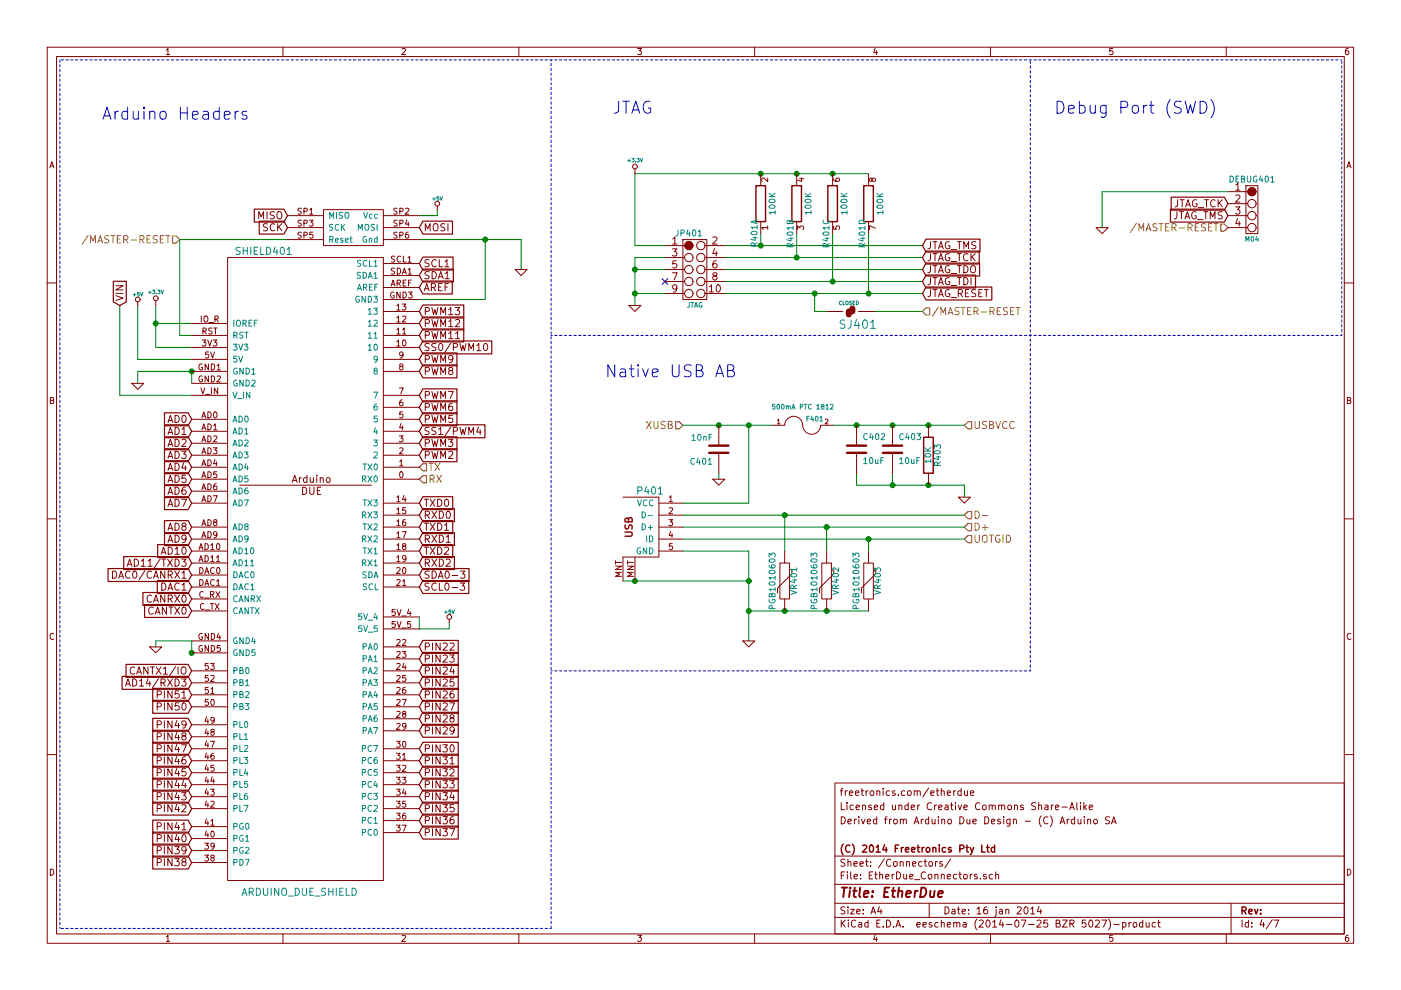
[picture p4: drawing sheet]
EESchema Schematic File Version 2
LIBS:freetronics_kicad_sch_lib
LIBS:power
LIBS:device
LIBS:transistors
LIBS:conn
LIBS:linear
LIBS:regul
LIBS:74xx
LIBS:cmos4000
LIBS:adc-dac
LIBS:memory
LIBS:xilinx
LIBS:special
LIBS:microcontrollers
LIBS:dsp
LIBS:microchip
LIBS:analog_switches
LIBS:motorola
LIBS:texas
LIBS:intel
LIBS:audio
LIBS:interface
LIBS:digital-audio
LIBS:philips
LIBS:display
LIBS:cypress
LIBS:siliconi
LIBS:opto
LIBS:atmel
LIBS:contrib
LIBS:valves
LIBS:EtherDue-cache
EELAYER 24 0
EELAYER END
$Descr A4 11693 8268
encoding utf-8
Sheet 4 7
Title "EtherDue"
Date "16 jan 2014"
Rev ""
Comp "(C) 2014 Freetronics Pty Ltd"
Comment1 ""
Comment2 "Derived from Arduino Due Design - (C) Arduino SA"
Comment3 "Licensed under Creative Commons Share-Alike"
Comment4 "freetronics.com/etherdue"
$EndDescr
Wire Notes Line
	4600 5600 8600 5600
Wire Notes Line
	8600 5600 8600 500 
Wire Wire Line
	10250 1600 9200 1600
Wire Wire Line
	9200 1600 9200 1900
Connection ~ 6900 5100
Wire Wire Line
	7250 5100 6250 5100
Connection ~ 6250 5100
Connection ~ 6900 4400
Wire Wire Line
	6900 4600 6900 4400
Connection ~ 5300 4850
Connection ~ 6250 4850
Wire Wire Line
	5200 4850 6250 4850
Wire Wire Line
	6250 5350 6250 4600
Wire Wire Line
	6250 4600 5700 4600
Wire Wire Line
	8050 4300 5700 4300
Connection ~ 7450 4050
Wire Wire Line
	7150 3950 7150 4050
Wire Wire Line
	7150 4050 8050 4050
Wire Wire Line
	8050 4050 8050 4150
Connection ~ 7450 3550
Connection ~ 6000 3550
Connection ~ 6250 3550
Connection ~ 5300 2250
Wire Wire Line
	5300 2250 5550 2250
Connection ~ 6950 1450
Wire Wire Line
	7250 1450 5300 1450
Connection ~ 6350 1450
Connection ~ 6800 2450
Wire Wire Line
	6800 2600 6800 2450
Connection ~ 6950 2350
Wire Wire Line
	6950 1950 6950 2350
Connection ~ 6350 2050
Wire Wire Line
	6350 1950 6350 2050
Wire Wire Line
	2400 2000 1500 2000
Wire Wire Line
	3650 1750 3650 1800
Wire Wire Line
	3650 1800 3500 1800
Wire Wire Line
	4050 2000 4050 2500
Wire Wire Line
	4050 2500 3500 2500
Wire Wire Line
	3500 5150 3500 5250
Wire Wire Line
	1600 5450 1600 5350
Wire Wire Line
	1600 3200 1600 3100
Wire Wire Line
	1150 2550 1150 3000
Wire Wire Line
	1150 3000 1600 3000
Wire Wire Line
	1600 2700 1300 2700
Wire Wire Line
	1600 2800 1500 2800
Wire Wire Line
	1600 2900 1300 2900
Wire Wire Line
	1300 2900 1300 2550
Connection ~ 1300 2700
Wire Wire Line
	1600 3300 1000 3300
Wire Wire Line
	1000 3300 1000 2550
Wire Wire Line
	1600 3100 1150 3100
Wire Wire Line
	1600 5350 1300 5350
Wire Wire Line
	1300 5350 1300 5400
Wire Wire Line
	3750 5200 3750 5250
Wire Wire Line
	3750 5250 3500 5250
Wire Wire Line
	3500 2000 4350 2000
Wire Wire Line
	4350 2000 4350 2250
Connection ~ 4050 2000
Wire Wire Line
	1500 2800 1500 2000
Wire Wire Line
	6050 2050 7700 2050
Wire Wire Line
	6050 2150 7700 2150
Wire Wire Line
	6050 2250 7700 2250
Wire Wire Line
	6050 2350 7700 2350
Wire Wire Line
	6050 2450 7700 2450
Wire Wire Line
	6650 1950 6650 2150
Connection ~ 6650 2150
Connection ~ 7250 2450
Wire Wire Line
	7700 2600 7300 2600
Wire Wire Line
	7250 2450 7250 1950
Connection ~ 6650 1450
Wire Wire Line
	5550 2050 5300 2050
Wire Wire Line
	5300 2050 5300 1450
Wire Wire Line
	5300 2550 5300 2150
Wire Wire Line
	5300 2150 5550 2150
Wire Wire Line
	5550 2450 5300 2450
Connection ~ 5300 2450
Wire Wire Line
	5700 4200 6250 4200
Wire Wire Line
	6250 4200 6250 3550
Wire Wire Line
	6000 3950 6000 4000
Connection ~ 7150 3550
Wire Wire Line
	6950 3550 8050 3550
Connection ~ 7750 3550
Wire Wire Line
	7450 4050 7450 3950
Connection ~ 7750 4050
Wire Wire Line
	5700 3550 6450 3550
Wire Wire Line
	8050 4400 5700 4400
Wire Wire Line
	8050 4500 5700 4500
Wire Wire Line
	6550 4600 6550 4300
Connection ~ 6550 4300
Wire Wire Line
	7250 4600 7250 4500
Connection ~ 7250 4500
Connection ~ 6550 5100
Wire Notes Line
	4600 500  4600 7750
Wire Notes Line
	500  7750 500  500 
Wire Notes Line
	4600 7750 500  7750
Wire Notes Line
	4600 2800 11200 2800
Wire Notes Line
	11200 2800 11200 500 
Wire Notes Line
	11200 500  500  500 
Connection ~ 1600 3100
Connection ~ 1600 5450
$Comp
L GND #PWR035
U 1 1
P 9200 1900
F 0 "#PWR035" H 9200 1900 30  0001 C CNN
F 1 "GND" H 9200 1830 30  0001 C CNN
F 2 "" H 9200 1900 60  0001 C CNN
F 3 "" H 9200 1900 60  0001 C CNN
	1    9200 1900
	1    0    0    -1  
$EndComp
Text HLabel 10250 1900 0    60   Input ~ 0
/MASTER-RESET
Text GLabel 10250 1800 0    60   Input ~ 0
JTAG_TMS
Text GLabel 10250 1700 0    60   Input ~ 0
JTAG_TCK
$Comp
L M04 DEBUG401
U 1 1
P 10550 1600
F 0 "DEBUG401" H 10450 1700 50  0000 C CNN
F 1 "M04" H 10450 1200 40  0000 C CNN
F 2 "" H 10550 1600 60  0001 C CNN
F 3 "" H 10550 1600 60  0001 C CNN
	1    10550 1600
	1    0    0    -1  
$EndComp
Text Notes 8800 950  0    100  ~ 0
Debug Port (SWD)\n
Text GLabel 3500 2400 2    60   Input ~ 0
AREF
Text HLabel 3500 4000 2    60   Input ~ 0
RX
Text HLabel 3500 3900 2    60   Input ~ 0
TX
NoConn ~ 5550 2350
$Comp
L VR VR403
U 1 1
P 7250 4850
F 0 "VR403" V 7330 4850 50  0000 C CNN
F 1 "PGB1010603" V 7150 4850 50  0000 C CNN
F 2 "" H 7250 4850 60  0001 C CNN
F 3 "" H 7250 4850 60  0001 C CNN
	1    7250 4850
	1    0    0    -1  
$EndComp
$Comp
L VR VR402
U 1 1
P 6900 4850
F 0 "VR402" V 6980 4850 50  0000 C CNN
F 1 "PGB1010603" V 6800 4850 50  0000 C CNN
F 2 "" H 6900 4850 60  0001 C CNN
F 3 "" H 6900 4850 60  0001 C CNN
	1    6900 4850
	1    0    0    -1  
$EndComp
$Comp
L VR VR401
U 1 1
P 6550 4850
F 0 "VR401" V 6630 4850 50  0000 C CNN
F 1 "PGB1010603" V 6450 4850 50  0000 C CNN
F 2 "" H 6550 4850 60  0001 C CNN
F 3 "" H 6550 4850 60  0001 C CNN
	1    6550 4850
	1    0    0    -1  
$EndComp
$Comp
L GND #PWR036
U 1 1
P 6250 5350
F 0 "#PWR036" H 6250 5350 30  0001 C CNN
F 1 "GND" H 6250 5280 30  0001 C CNN
F 2 "" H 6250 5350 60  0001 C CNN
F 3 "" H 6250 5350 60  0001 C CNN
	1    6250 5350
	1    0    0    -1  
$EndComp
Text HLabel 8050 4500 2    60   Input ~ 0
UOTGID
Text HLabel 8050 4400 2    60   Input ~ 0
D+
Text HLabel 8050 4300 2    60   Input ~ 0
D-
$Comp
L GND #PWR037
U 1 1
P 8050 4150
F 0 "#PWR037" H 8050 4150 30  0001 C CNN
F 1 "GND" H 8050 4080 30  0001 C CNN
F 2 "" H 8050 4150 60  0001 C CNN
F 3 "" H 8050 4150 60  0001 C CNN
	1    8050 4150
	1    0    0    -1  
$EndComp
Text HLabel 8050 3550 2    60   Input ~ 0
USBVCC
$Comp
L R R403
U 1 1
P 7750 3800
F 0 "R403" V 7830 3800 50  0000 C CNN
F 1 "10K" V 7750 3800 50  0000 C CNN
F 2 "" H 7750 3800 60  0001 C CNN
F 3 "" H 7750 3800 60  0001 C CNN
	1    7750 3800
	1    0    0    -1  
$EndComp
$Comp
L C C403
U 1 1
P 7450 3750
F 0 "C403" H 7500 3850 50  0000 L CNN
F 1 "10uF" H 7500 3650 50  0000 L CNN
F 2 "" H 7450 3750 60  0001 C CNN
F 3 "" H 7450 3750 60  0001 C CNN
	1    7450 3750
	1    0    0    -1  
$EndComp
$Comp
L C C402
U 1 1
P 7150 3750
F 0 "C402" H 7200 3850 50  0000 L CNN
F 1 "10uF" H 7200 3650 50  0000 L CNN
F 2 "" H 7150 3750 60  0001 C CNN
F 3 "" H 7150 3750 60  0001 C CNN
	1    7150 3750
	1    0    0    -1  
$EndComp
$Comp
L FUSE F401
U 1 1
P 6700 3550
F 0 "F401" H 6800 3600 40  0000 C CNN
F 1 "500mA PTC 1812" H 6700 3700 40  0000 C CNN
F 2 "" H 6700 3550 60  0001 C CNN
F 3 "" H 6700 3550 60  0001 C CNN
	1    6700 3550
	1    0    0    -1  
$EndComp
$Comp
L GND #PWR038
U 1 1
P 6000 4000
F 0 "#PWR038" H 6000 4000 30  0001 C CNN
F 1 "GND" H 6000 3930 30  0001 C CNN
F 2 "" H 6000 4000 60  0001 C CNN
F 3 "" H 6000 4000 60  0001 C CNN
	1    6000 4000
	1    0    0    -1  
$EndComp
$Comp
L C C401
U 1 1
P 6000 3750
F 0 "C401" H 6050 3850 50  0000 L CNN
F 1 "10nF" H 6050 3650 50  0000 L CNN
F 2 "" H 6000 3750 60  0001 C CNN
F 3 "" H 6000 3750 60  0001 C CNN
	1    6000 3750
	-1   0    0    1   
$EndComp
Text HLabel 5700 3550 0    60   Input ~ 0
XUSB
Text Notes 6150 3150 2    100  ~ 0
Native USB AB
$Comp
L USB_5PIN_SHELL P401
U 1 1
P 5500 4350
F 0 "P401" H 5425 4600 60  0000 C CNN
F 1 "USB_5PIN_SHELL" H 5700 4000 60  0001 C CNN
F 2 "" H 5500 4350 60  0001 C CNN
F 3 "" H 5500 4350 60  0001 C CNN
	1    5500 4350
	1    0    0    -1  
$EndComp
$Comp
L GND #PWR039
U 1 1
P 5300 2550
F 0 "#PWR039" H 5300 2550 30  0001 C CNN
F 1 "GND" H 5300 2480 30  0001 C CNN
F 2 "" H 5300 2550 60  0001 C CNN
F 3 "" H 5300 2550 60  0001 C CNN
	1    5300 2550
	1    0    0    -1  
$EndComp
$Comp
L +3.3V #PWR040
U 1 1
P 5300 1450
F 0 "#PWR040" H 5300 1410 30  0001 C CNN
F 1 "+3.3V" H 5300 1560 30  0000 C CNN
F 2 "" H 5300 1450 60  0001 C CNN
F 3 "" H 5300 1450 60  0001 C CNN
	1    5300 1450
	1    0    0    -1  
$EndComp
Text HLabel 7700 2600 2    60   Input ~ 0
/MASTER-RESET
Text GLabel 7700 2450 2    60   Input ~ 0
JTAG_RESET
Text GLabel 7700 2350 2    60   Input ~ 0
JTAG_TDI
Text GLabel 7700 2250 2    60   Input ~ 0
JTAG_TDO
Text GLabel 7700 2150 2    60   Input ~ 0
JTAG_TCK
Text GLabel 7700 2050 2    60   Input ~ 0
JTAG_TMS
$Comp
L RES_PACK4_IND R401
U 3 1
P 6950 1700
F 0 "R401" H 6700 1750 50  0000 C CNN
F 1 "100K" H 6950 1600 50  0000 C CNN
F 2 "" H 6950 1700 60  0001 C CNN
F 3 "" H 6950 1700 60  0001 C CNN
	3    6950 1700
	0    -1   -1   0   
$EndComp
$Comp
L RES_PACK4_IND R401
U 4 1
P 7250 1700
F 0 "R401" H 7000 1750 50  0000 C CNN
F 1 "100K" H 7250 1600 50  0000 C CNN
F 2 "" H 7250 1700 60  0001 C CNN
F 3 "" H 7250 1700 60  0001 C CNN
	4    7250 1700
	0    -1   -1   0   
$EndComp
$Comp
L RES_PACK4_IND R401
U 2 1
P 6650 1700
F 0 "R401" H 6400 1750 50  0000 C CNN
F 1 "100K" H 6650 1600 50  0000 C CNN
F 2 "" H 6650 1700 60  0001 C CNN
F 3 "" H 6650 1700 60  0001 C CNN
	2    6650 1700
	0    -1   -1   0   
$EndComp
$Comp
L RES_PACK4_IND R401
U 1 1
P 6350 1700
F 0 "R401" H 6100 1750 50  0000 C CNN
F 1 "100K" H 6350 1600 50  0000 C CNN
F 2 "" H 6350 1700 60  0001 C CNN
F 3 "" H 6350 1700 60  0001 C CNN
	1    6350 1700
	0    -1   -1   0   
$EndComp
$Comp
L M02X05 JP401
U 1 1
P 5850 2050
F 0 "JP401" H 5750 2150 50  0000 C CNN
F 1 "JTAG" H 5800 1550 40  0000 C CNN
F 2 "" H 5850 2050 60  0001 C CNN
F 3 "" H 5850 2050 60  0001 C CNN
	1    5850 2050
	1    0    0    -1  
$EndComp
Text Notes 5450 950  2    100  ~ 0
JTAG
Text Notes 850  1000 0    100  ~ 0
Arduino Headers\n
Text GLabel 2400 1800 0    60   Input ~ 0
MISO
Text GLabel 2400 1900 0    60   Input ~ 0
SCK
Text HLabel 1500 2000 0    60   Input ~ 0
/MASTER-RESET
Text GLabel 3500 1900 2    60   Input ~ 0
MOSI
$Comp
L +5V #PWR041
U 1 1
P 3650 1750
F 0 "#PWR041" H 3650 1840 20  0001 C CNN
F 1 "+5V" H 3650 1840 30  0000 C CNN
F 2 "" H 3650 1750 60  0001 C CNN
F 3 "" H 3650 1750 60  0001 C CNN
	1    3650 1750
	1    0    0    -1  
$EndComp
$Comp
L GND #PWR042
U 1 1
P 4350 2250
F 0 "#PWR042" H 4350 2250 30  0001 C CNN
F 1 "GND" H 4350 2180 30  0001 C CNN
F 2 "" H 4350 2250 60  0001 C CNN
F 3 "" H 4350 2250 60  0001 C CNN
	1    4350 2250
	1    0    0    -1  
$EndComp
Text GLabel 3500 2300 2    60   Input ~ 0
SDA1
Text GLabel 3500 2200 2    60   Input ~ 0
SCL1
Text GLabel 3500 2600 2    60   Input ~ 0
PWM13
Text GLabel 3500 2700 2    60   Input ~ 0
PWM12
Text GLabel 3500 2800 2    60   Input ~ 0
PWM11
Text GLabel 3500 2900 2    60   Input ~ 0
SS0/PWM10
Text GLabel 3500 3000 2    60   Input ~ 0
PWM9
Text GLabel 3500 3100 2    60   Input ~ 0
PWM8
Text GLabel 3500 3300 2    60   Input ~ 0
PWM7
Text GLabel 3500 3400 2    60   Input ~ 0
PWM6
Text GLabel 3500 3500 2    60   Input ~ 0
PWM5
Text GLabel 3500 3600 2    60   Input ~ 0
SS1/PWM4
Text GLabel 3500 3700 2    60   Input ~ 0
PWM3
Text GLabel 3500 3800 2    60   Input ~ 0
PWM2
Text GLabel 3500 4900 2    60   Input ~ 0
SCL0-3
Text GLabel 3500 4800 2    60   Input ~ 0
SDA0-3
Text GLabel 3500 4300 2    60   Input ~ 0
RXD0
Text GLabel 3500 4200 2    60   Input ~ 0
TXD0
Text GLabel 3500 4500 2    60   Input ~ 0
RXD1
Text GLabel 3500 4400 2    60   Input ~ 0
TXD1
Text GLabel 3500 4700 2    60   Input ~ 0
RXD2
Text GLabel 3500 4600 2    60   Input ~ 0
TXD2
Text GLabel 3500 6950 2    60   Input ~ 0
PIN37
Text GLabel 3500 6850 2    60   Input ~ 0
PIN36
Text GLabel 3500 6750 2    60   Input ~ 0
PIN35
Text GLabel 3500 6650 2    60   Input ~ 0
PIN34
Text GLabel 3500 6550 2    60   Input ~ 0
PIN33
Text GLabel 3500 6450 2    60   Input ~ 0
PIN32
Text GLabel 3500 6350 2    60   Input ~ 0
PIN31
Text GLabel 3500 6250 2    60   Input ~ 0
PIN30
Text GLabel 3500 6100 2    60   Input ~ 0
PIN29
Text GLabel 3500 6000 2    60   Input ~ 0
PIN28
Text GLabel 3500 5900 2    60   Input ~ 0
PIN27
Text GLabel 3500 5800 2    60   Input ~ 0
PIN26
Text GLabel 3500 5700 2    60   Input ~ 0
PIN25
Text GLabel 3500 5600 2    60   Input ~ 0
PIN24
Text GLabel 3500 5500 2    60   Input ~ 0
PIN23
Text GLabel 3500 5400 2    60   Input ~ 0
PIN22
$Comp
L +5V #PWR043
U 1 1
P 3750 5200
F 0 "#PWR043" H 3750 5290 20  0001 C CNN
F 1 "+5V" H 3750 5290 30  0000 C CNN
F 2 "" H 3750 5200 60  0001 C CNN
F 3 "" H 3750 5200 60  0001 C CNN
	1    3750 5200
	1    0    0    -1  
$EndComp
Text GLabel 1600 5600 0    60   Input ~ 0
CANTX1/IO
Text GLabel 1600 5700 0    60   Input ~ 0
AD14/RXD3
Text GLabel 1600 5800 0    60   Input ~ 0
PIN51
Text GLabel 1600 5900 0    60   Input ~ 0
PIN50
Text GLabel 1600 6050 0    60   Input ~ 0
PIN49
Text GLabel 1600 6150 0    60   Input ~ 0
PIN48
Text GLabel 1600 6250 0    60   Input ~ 0
PIN47
Text GLabel 1600 6350 0    60   Input ~ 0
PIN46
Text GLabel 1600 6450 0    60   Input ~ 0
PIN45
Text GLabel 1600 6550 0    60   Input ~ 0
PIN44
Text GLabel 1600 6650 0    60   Input ~ 0
PIN43
Text GLabel 1600 6750 0    60   Input ~ 0
PIN42
Text GLabel 1600 6900 0    60   Input ~ 0
PIN41
Text GLabel 1600 7000 0    60   Input ~ 0
PIN40
Text GLabel 1600 7100 0    60   Input ~ 0
PIN39
Text GLabel 1600 7200 0    60   Input ~ 0
PIN38
$Comp
L GND #PWR044
U 1 1
P 1300 5400
F 0 "#PWR044" H 1300 5400 30  0001 C CNN
F 1 "GND" H 1300 5330 30  0001 C CNN
F 2 "" H 1300 5400 60  0001 C CNN
F 3 "" H 1300 5400 60  0001 C CNN
	1    1300 5400
	1    0    0    -1  
$EndComp
Text GLabel 1600 5100 0    60   Input ~ 0
CANTX0
Text GLabel 1600 5000 0    60   Input ~ 0
CANRX0
Text GLabel 1600 4900 0    60   Input ~ 0
DAC1
Text GLabel 1600 4800 0    60   Input ~ 0
DAC0/CANRX1
Text GLabel 1600 4700 0    60   Input ~ 0
AD11/TXD3
Text GLabel 1600 4600 0    60   Input ~ 0
AD10
Text GLabel 1600 4500 0    60   Input ~ 0
AD9
Text GLabel 1600 4400 0    60   Input ~ 0
AD8
Text GLabel 1600 4200 0    60   Input ~ 0
AD7
Text GLabel 1600 4100 0    60   Input ~ 0
AD6
Text GLabel 1600 4000 0    60   Input ~ 0
AD5
Text GLabel 1600 3900 0    60   Input ~ 0
AD4
Text GLabel 1600 3800 0    60   Input ~ 0
AD3
Text GLabel 1600 3700 0    60   Input ~ 0
AD2
Text GLabel 1600 3600 0    60   Input ~ 0
AD1
Text GLabel 1600 3500 0    60   Input ~ 0
AD0
$Comp
L GND #PWR045
U 1 1
P 1150 3200
F 0 "#PWR045" H 1150 3200 30  0001 C CNN
F 1 "GND" H 1150 3130 30  0001 C CNN
F 2 "" H 1150 3200 60  0001 C CNN
F 3 "" H 1150 3200 60  0001 C CNN
	1    1150 3200
	1    0    0    -1  
$EndComp
Text GLabel 1000 2550 1    60   Input ~ 0
VIN
$Comp
L +5V #PWR046
U 1 1
P 1150 2550
F 0 "#PWR046" H 1150 2640 20  0001 C CNN
F 1 "+5V" H 1150 2640 30  0000 C CNN
F 2 "" H 1150 2550 60  0001 C CNN
F 3 "" H 1150 2550 60  0001 C CNN
	1    1150 2550
	1    0    0    -1  
$EndComp
$Comp
L +3.3V #PWR047
U 1 1
P 1300 2550
F 0 "#PWR047" H 1300 2510 30  0001 C CNN
F 1 "+3.3V" H 1300 2660 30  0000 C CNN
F 2 "" H 1300 2550 60  0001 C CNN
F 3 "" H 1300 2550 60  0001 C CNN
	1    1300 2550
	1    0    0    -1  
$EndComp
$Comp
L ARDUINO_DUE_SHIELD SHIELD401
U 1 1
P 2600 4750
F 0 "SHIELD401" H 2200 7400 60  0000 C CNN
F 1 "ARDUINO_DUE_SHIELD" H 2500 2050 60  0000 C CNN
F 2 "" H 2600 4750 60  0001 C CNN
F 3 "" H 2600 4750 60  0001 C CNN
	1    2600 4750
	1    0    0    -1  
$EndComp
Wire Wire Line
	1150 3100 1150 3200
$Comp
L SJ SJ401
U 1 1
P 7100 2600
F 0 "SJ401" H 7000 2450 70  0000 L BNN
F 1 "CLOSED" H 7000 2650 30  0000 L BNN
F 2 "~" H 7100 2600 60  0000 C CNN
F 3 "~" H 7100 2600 60  0000 C CNN
	1    7100 2600
	1    0    0    -1  
$EndComp
Wire Wire Line
	6800 2600 6900 2600
$EndSCHEMATC
